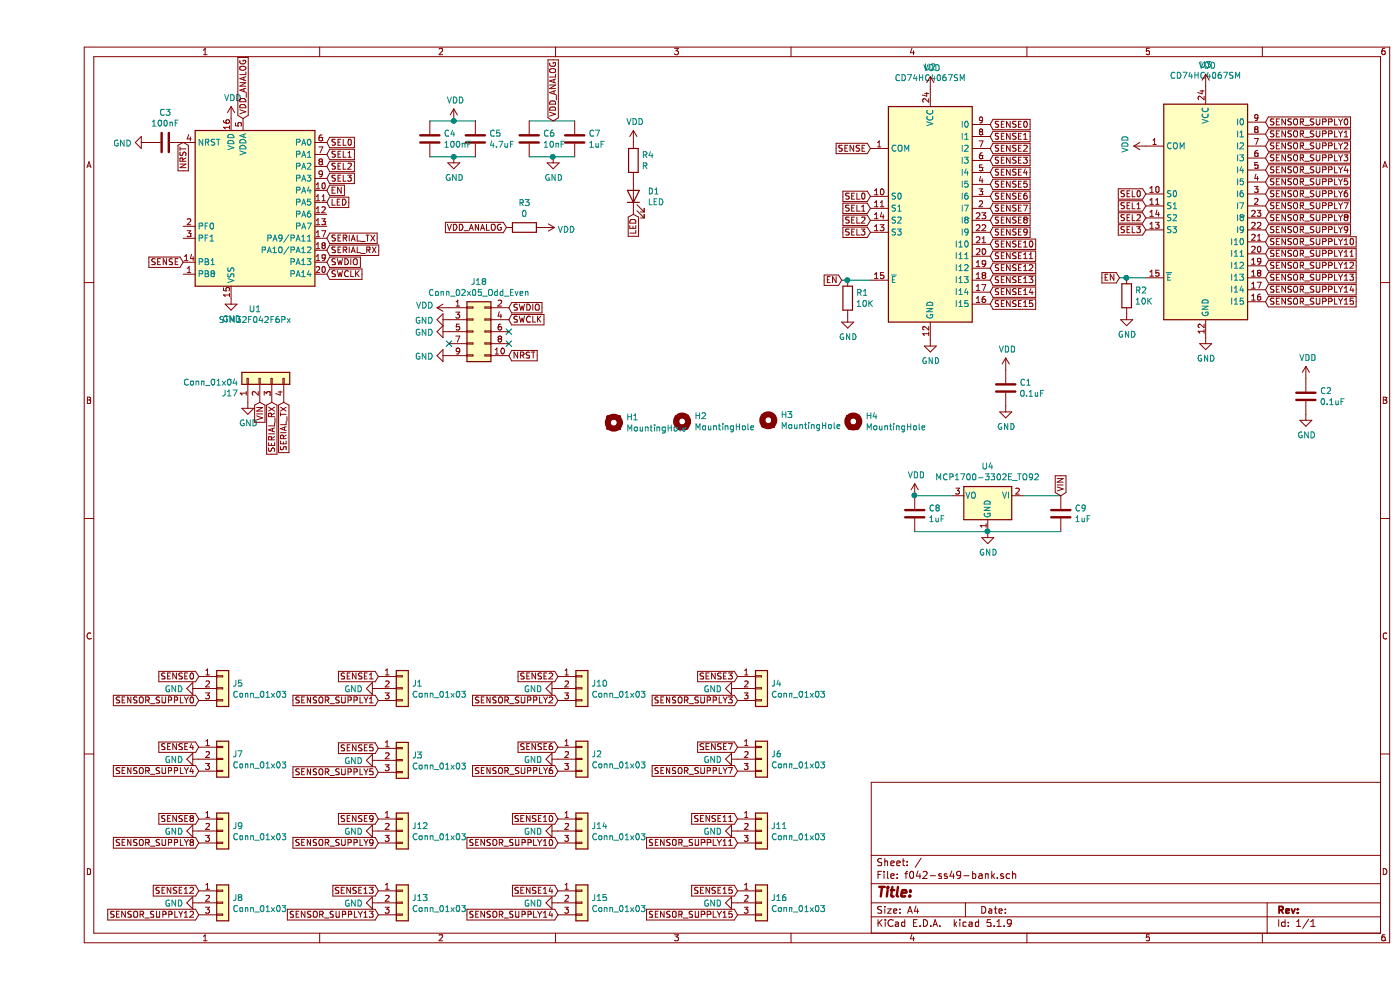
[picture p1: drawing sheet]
EESchema Schematic File Version 4
EELAYER 30 0
EELAYER END
$Descr A4 11693 8268
encoding utf-8
Sheet 1 1
Title ""
Date ""
Rev ""
Comp ""
Comment1 ""
Comment2 ""
Comment3 ""
Comment4 ""
$EndDescr
$Comp
L MCU_ST_STM32F0:STM32F042F6Px U1
U 1 1
P 1820 1690
F 0 "U1" H 1820 801 50  0000 C CNN
F 1 "STM32F042F6Px" H 1820 710 50  0000 C CNN
F 2 "Package_SO:TSSOP-20_4.4x6.5mm_P0.65mm" H 1320 990 50  0001 R CNN
F 3 "http://www.st.com/st-web-ui/static/active/en/resource/technical/document/datasheet/DM00105814.pdf" H 1820 1690 50  0001 C CNN
	1    1820 1690
	1    0    0    -1  
$EndComp
$Comp
L 74xx:CD74HC4067SM U2
U 1 1
P 7460 1740
F 0 "U2" H 7460 2921 50  0000 C CNN
F 1 "CD74HC4067SM" H 7460 2830 50  0000 C CNN
F 2 "Package_SO:SSOP-24_5.3x8.2mm_P0.65mm" H 8510 740 50  0001 C CIN
F 3 "http://www.ti.com/lit/ds/symlink/cd74hc4067.pdf" H 7110 2590 50  0001 C CNN
	1    7460 1740
	1    0    0    -1  
$EndComp
$Comp
L 74xx:CD74HC4067SM U3
U 1 1
P 9760 1720
F 0 "U3" H 9760 2901 50  0000 C CNN
F 1 "CD74HC4067SM" H 9760 2810 50  0000 C CNN
F 2 "Package_SO:SSOP-24_5.3x8.2mm_P0.65mm" H 10810 720 50  0001 C CIN
F 3 "http://www.ti.com/lit/ds/symlink/cd74hc4067.pdf" H 9410 2570 50  0001 C CNN
	1    9760 1720
	1    0    0    -1  
$EndComp
$Comp
L Connector_Generic:Conn_01x03 J4
U 1 1
P 6050 5750
F 0 "J4" H 6130 5792 50  0000 L CNN
F 1 "Conn_01x03" H 6130 5701 50  0000 L CNN
F 2 "Connector_PinHeader_1.27mm:PinHeader_1x03_P1.27mm_Vertical" H 6050 5750 50  0001 C CNN
F 3 "~" H 6050 5750 50  0001 C CNN
	1    6050 5750
	1    0    0    -1  
$EndComp
$Comp
L Connector_Generic:Conn_01x03 J8
U 1 1
P 1550 7540
F 0 "J8" H 1630 7582 50  0000 L CNN
F 1 "Conn_01x03" H 1630 7491 50  0000 L CNN
F 2 "Connector_PinHeader_1.27mm:PinHeader_1x03_P1.27mm_Vertical" H 1550 7540 50  0001 C CNN
F 3 "~" H 1550 7540 50  0001 C CNN
	1    1550 7540
	1    0    0    -1  
$EndComp
$Comp
L Connector_Generic:Conn_01x03 J12
U 1 1
P 3050 6940
F 0 "J12" H 3130 6982 50  0000 L CNN
F 1 "Conn_01x03" H 3130 6891 50  0000 L CNN
F 2 "Connector_PinHeader_1.27mm:PinHeader_1x03_P1.27mm_Vertical" H 3050 6940 50  0001 C CNN
F 3 "~" H 3050 6940 50  0001 C CNN
	1    3050 6940
	1    0    0    -1  
$EndComp
$Comp
L Connector_Generic:Conn_01x03 J16
U 1 1
P 6050 7540
F 0 "J16" H 6130 7582 50  0000 L CNN
F 1 "Conn_01x03" H 6130 7491 50  0000 L CNN
F 2 "Connector_PinHeader_1.27mm:PinHeader_1x03_P1.27mm_Vertical" H 6050 7540 50  0001 C CNN
F 3 "~" H 6050 7540 50  0001 C CNN
	1    6050 7540
	1    0    0    -1  
$EndComp
$Comp
L Connector_Generic:Conn_01x03 J10
U 1 1
P 4550 5750
F 0 "J10" H 4630 5792 50  0000 L CNN
F 1 "Conn_01x03" H 4630 5701 50  0000 L CNN
F 2 "Connector_PinHeader_1.27mm:PinHeader_1x03_P1.27mm_Vertical" H 4550 5750 50  0001 C CNN
F 3 "~" H 4550 5750 50  0001 C CNN
	1    4550 5750
	1    0    0    -1  
$EndComp
$Comp
L Connector_Generic:Conn_01x03 J14
U 1 1
P 4550 6940
F 0 "J14" H 4630 6982 50  0000 L CNN
F 1 "Conn_01x03" H 4630 6891 50  0000 L CNN
F 2 "Connector_PinHeader_1.27mm:PinHeader_1x03_P1.27mm_Vertical" H 4550 6940 50  0001 C CNN
F 3 "~" H 4550 6940 50  0001 C CNN
	1    4550 6940
	1    0    0    -1  
$EndComp
$Comp
L Connector_Generic:Conn_01x03 J11
U 1 1
P 6050 6940
F 0 "J11" H 6130 6982 50  0000 L CNN
F 1 "Conn_01x03" H 6130 6891 50  0000 L CNN
F 2 "Connector_PinHeader_1.27mm:PinHeader_1x03_P1.27mm_Vertical" H 6050 6940 50  0001 C CNN
F 3 "~" H 6050 6940 50  0001 C CNN
	1    6050 6940
	1    0    0    -1  
$EndComp
$Comp
L Connector_Generic:Conn_01x03 J15
U 1 1
P 4550 7540
F 0 "J15" H 4630 7582 50  0000 L CNN
F 1 "Conn_01x03" H 4630 7491 50  0000 L CNN
F 2 "Connector_PinHeader_1.27mm:PinHeader_1x03_P1.27mm_Vertical" H 4550 7540 50  0001 C CNN
F 3 "~" H 4550 7540 50  0001 C CNN
	1    4550 7540
	1    0    0    -1  
$EndComp
$Comp
L Connector_Generic:Conn_01x03 J1
U 1 1
P 3050 5750
F 0 "J1" H 3130 5792 50  0000 L CNN
F 1 "Conn_01x03" H 3130 5701 50  0000 L CNN
F 2 "Connector_PinHeader_1.27mm:PinHeader_1x03_P1.27mm_Vertical" H 3050 5750 50  0001 C CNN
F 3 "~" H 3050 5750 50  0001 C CNN
	1    3050 5750
	1    0    0    -1  
$EndComp
$Comp
L Connector_Generic:Conn_01x03 J5
U 1 1
P 1550 5750
F 0 "J5" H 1630 5792 50  0000 L CNN
F 1 "Conn_01x03" H 1630 5701 50  0000 L CNN
F 2 "Connector_PinHeader_1.27mm:PinHeader_1x03_P1.27mm_Vertical" H 1550 5750 50  0001 C CNN
F 3 "~" H 1550 5750 50  0001 C CNN
	1    1550 5750
	1    0    0    -1  
$EndComp
$Comp
L Connector_Generic:Conn_01x03 J9
U 1 1
P 1550 6940
F 0 "J9" H 1630 6982 50  0000 L CNN
F 1 "Conn_01x03" H 1630 6891 50  0000 L CNN
F 2 "Connector_PinHeader_1.27mm:PinHeader_1x03_P1.27mm_Vertical" H 1550 6940 50  0001 C CNN
F 3 "~" H 1550 6940 50  0001 C CNN
	1    1550 6940
	1    0    0    -1  
$EndComp
$Comp
L Connector_Generic:Conn_01x03 J13
U 1 1
P 3050 7540
F 0 "J13" H 3130 7582 50  0000 L CNN
F 1 "Conn_01x03" H 3130 7491 50  0000 L CNN
F 2 "Connector_PinHeader_1.27mm:PinHeader_1x03_P1.27mm_Vertical" H 3050 7540 50  0001 C CNN
F 3 "~" H 3050 7540 50  0001 C CNN
	1    3050 7540
	1    0    0    -1  
$EndComp
Text GLabel 2420 1190 2    50   Input ~ 0
SEL0
Text GLabel 2420 1290 2    50   Input ~ 0
SEL1
Text GLabel 2420 1390 2    50   Input ~ 0
SEL2
Text GLabel 2420 1490 2    50   Input ~ 0
SEL3
Text GLabel 2420 1590 2    50   Input ~ 0
EN
Text GLabel 2420 1690 2    50   Input ~ 0
LED
Text GLabel 1220 2190 0    50   Input ~ 0
SENSE
Text GLabel 6960 1240 0    50   Input ~ 0
SENSE
Text GLabel 6960 1640 0    50   Input ~ 0
SEL0
Text GLabel 6960 1740 0    50   Input ~ 0
SEL1
Text GLabel 6960 1840 0    50   Input ~ 0
SEL2
Text GLabel 6960 1940 0    50   Input ~ 0
SEL3
Text GLabel 6720 2340 0    50   Input ~ 0
EN
Text GLabel 9260 1620 0    50   Input ~ 0
SEL0
Text GLabel 9260 1720 0    50   Input ~ 0
SEL1
Text GLabel 9260 1820 0    50   Input ~ 0
SEL2
Text GLabel 9260 1920 0    50   Input ~ 0
SEL3
Text GLabel 9040 2320 0    50   Input ~ 0
EN
$Comp
L power:GND #PWR0101
U 1 1
P 7460 2840
F 0 "#PWR0101" H 7460 2590 50  0001 C CNN
F 1 "GND" H 7465 2667 50  0000 C CNN
F 2 "" H 7460 2840 50  0001 C CNN
F 3 "" H 7460 2840 50  0001 C CNN
	1    7460 2840
	1    0    0    -1  
$EndComp
$Comp
L power:GND #PWR0102
U 1 1
P 9760 2820
F 0 "#PWR0102" H 9760 2570 50  0001 C CNN
F 1 "GND" H 9765 2647 50  0000 C CNN
F 2 "" H 9760 2820 50  0001 C CNN
F 3 "" H 9760 2820 50  0001 C CNN
	1    9760 2820
	1    0    0    -1  
$EndComp
$Comp
L power:GND #PWR0103
U 1 1
P 1620 2490
F 0 "#PWR0103" H 1620 2240 50  0001 C CNN
F 1 "GND" H 1625 2317 50  0000 C CNN
F 2 "" H 1620 2490 50  0001 C CNN
F 3 "" H 1620 2490 50  0001 C CNN
	1    1620 2490
	1    0    0    -1  
$EndComp
$Comp
L power:GND #PWR0104
U 1 1
P 5850 5750
F 0 "#PWR0104" H 5850 5500 50  0001 C CNN
F 1 "GND" V 5855 5622 50  0000 R CNN
F 2 "" H 5850 5750 50  0001 C CNN
F 3 "" H 5850 5750 50  0001 C CNN
	1    5850 5750
	0    1    1    0   
$EndComp
Text GLabel 5850 5650 0    50   Input ~ 0
SENSE3
$Comp
L Device:C C1
U 1 1
P 8090 3240
F 0 "C1" H 8205 3286 50  0000 L CNN
F 1 "0.1uF" H 8205 3195 50  0000 L CNN
F 2 "Capacitor_SMD:C_0603_1608Metric_Pad1.08x0.95mm_HandSolder" H 8128 3090 50  0001 C CNN
F 3 "~" H 8090 3240 50  0001 C CNN
	1    8090 3240
	1    0    0    -1  
$EndComp
$Comp
L Device:C C2
U 1 1
P 10600 3310
F 0 "C2" H 10715 3356 50  0000 L CNN
F 1 "0.1uF" H 10715 3265 50  0000 L CNN
F 2 "Capacitor_SMD:C_0603_1608Metric_Pad1.08x0.95mm_HandSolder" H 10638 3160 50  0001 C CNN
F 3 "~" H 10600 3310 50  0001 C CNN
	1    10600 3310
	1    0    0    -1  
$EndComp
Wire Wire Line
	6960 2340 6770 2340
$Comp
L Device:R R1
U 1 1
P 6770 2490
F 0 "R1" H 6840 2536 50  0000 L CNN
F 1 "10K" H 6840 2445 50  0000 L CNN
F 2 "Resistor_SMD:R_0805_2012Metric_Pad1.20x1.40mm_HandSolder" V 6700 2490 50  0001 C CNN
F 3 "~" H 6770 2490 50  0001 C CNN
	1    6770 2490
	1    0    0    -1  
$EndComp
Connection ~ 6770 2340
Wire Wire Line
	6770 2340 6720 2340
$Comp
L power:GND #PWR0106
U 1 1
P 6770 2640
F 0 "#PWR0106" H 6770 2390 50  0001 C CNN
F 1 "GND" H 6775 2467 50  0000 C CNN
F 2 "" H 6770 2640 50  0001 C CNN
F 3 "" H 6770 2640 50  0001 C CNN
	1    6770 2640
	1    0    0    -1  
$EndComp
Wire Wire Line
	9260 2320 9100 2320
$Comp
L Device:R R2
U 1 1
P 9100 2470
F 0 "R2" H 9170 2516 50  0000 L CNN
F 1 "10K" H 9170 2425 50  0000 L CNN
F 2 "Resistor_SMD:R_0805_2012Metric_Pad1.20x1.40mm_HandSolder" V 9030 2470 50  0001 C CNN
F 3 "~" H 9100 2470 50  0001 C CNN
	1    9100 2470
	1    0    0    -1  
$EndComp
Connection ~ 9100 2320
Wire Wire Line
	9100 2320 9040 2320
$Comp
L power:GND #PWR0107
U 1 1
P 9100 2620
F 0 "#PWR0107" H 9100 2370 50  0001 C CNN
F 1 "GND" H 9105 2447 50  0000 C CNN
F 2 "" H 9100 2620 50  0001 C CNN
F 3 "" H 9100 2620 50  0001 C CNN
	1    9100 2620
	1    0    0    -1  
$EndComp
$Comp
L power:VDD #PWR0108
U 1 1
P 9760 720
F 0 "#PWR0108" H 9760 570 50  0001 C CNN
F 1 "VDD" H 9775 893 50  0000 C CNN
F 2 "" H 9760 720 50  0001 C CNN
F 3 "" H 9760 720 50  0001 C CNN
	1    9760 720 
	1    0    0    -1  
$EndComp
$Comp
L power:VDD #PWR0109
U 1 1
P 7460 740
F 0 "#PWR0109" H 7460 590 50  0001 C CNN
F 1 "VDD" H 7475 913 50  0000 C CNN
F 2 "" H 7460 740 50  0001 C CNN
F 3 "" H 7460 740 50  0001 C CNN
	1    7460 740 
	1    0    0    -1  
$EndComp
$Comp
L power:VDD #PWR0110
U 1 1
P 8090 3090
F 0 "#PWR0110" H 8090 2940 50  0001 C CNN
F 1 "VDD" H 8105 3263 50  0000 C CNN
F 2 "" H 8090 3090 50  0001 C CNN
F 3 "" H 8090 3090 50  0001 C CNN
	1    8090 3090
	1    0    0    -1  
$EndComp
$Comp
L power:GND #PWR0111
U 1 1
P 8090 3390
F 0 "#PWR0111" H 8090 3140 50  0001 C CNN
F 1 "GND" H 8095 3217 50  0000 C CNN
F 2 "" H 8090 3390 50  0001 C CNN
F 3 "" H 8090 3390 50  0001 C CNN
	1    8090 3390
	1    0    0    -1  
$EndComp
$Comp
L power:GND #PWR0112
U 1 1
P 10600 3460
F 0 "#PWR0112" H 10600 3210 50  0001 C CNN
F 1 "GND" H 10605 3287 50  0000 C CNN
F 2 "" H 10600 3460 50  0001 C CNN
F 3 "" H 10600 3460 50  0001 C CNN
	1    10600 3460
	1    0    0    -1  
$EndComp
$Comp
L power:VDD #PWR0114
U 1 1
P 1620 990
F 0 "#PWR0114" H 1620 840 50  0001 C CNN
F 1 "VDD" H 1635 1163 50  0000 C CNN
F 2 "" H 1620 990 50  0001 C CNN
F 3 "" H 1620 990 50  0001 C CNN
	1    1620 990 
	1    0    0    -1  
$EndComp
$Comp
L power:GND #PWR0115
U 1 1
P 1350 7540
F 0 "#PWR0115" H 1350 7290 50  0001 C CNN
F 1 "GND" V 1355 7412 50  0000 R CNN
F 2 "" H 1350 7540 50  0001 C CNN
F 3 "" H 1350 7540 50  0001 C CNN
	1    1350 7540
	0    1    1    0   
$EndComp
Text GLabel 1350 7440 0    50   Input ~ 0
SENSE12
$Comp
L power:GND #PWR0117
U 1 1
P 2850 6940
F 0 "#PWR0117" H 2850 6690 50  0001 C CNN
F 1 "GND" V 2855 6812 50  0000 R CNN
F 2 "" H 2850 6940 50  0001 C CNN
F 3 "" H 2850 6940 50  0001 C CNN
	1    2850 6940
	0    1    1    0   
$EndComp
$Comp
L power:GND #PWR0123
U 1 1
P 2850 5750
F 0 "#PWR0123" H 2850 5500 50  0001 C CNN
F 1 "GND" V 2855 5622 50  0000 R CNN
F 2 "" H 2850 5750 50  0001 C CNN
F 3 "" H 2850 5750 50  0001 C CNN
	1    2850 5750
	0    1    1    0   
$EndComp
Text GLabel 2850 5650 0    50   Input ~ 0
SENSE1
$Comp
L power:GND #PWR0129
U 1 1
P 1350 5750
F 0 "#PWR0129" H 1350 5500 50  0001 C CNN
F 1 "GND" V 1355 5622 50  0000 R CNN
F 2 "" H 1350 5750 50  0001 C CNN
F 3 "" H 1350 5750 50  0001 C CNN
	1    1350 5750
	0    1    1    0   
$EndComp
Text GLabel 1350 5650 0    50   Input ~ 0
SENSE0
$Comp
L power:GND #PWR0131
U 1 1
P 5850 7540
F 0 "#PWR0131" H 5850 7290 50  0001 C CNN
F 1 "GND" V 5855 7412 50  0000 R CNN
F 2 "" H 5850 7540 50  0001 C CNN
F 3 "" H 5850 7540 50  0001 C CNN
	1    5850 7540
	0    1    1    0   
$EndComp
Text GLabel 5850 7440 0    50   Input ~ 0
SENSE15
$Comp
L power:GND #PWR0133
U 1 1
P 4350 6940
F 0 "#PWR0133" H 4350 6690 50  0001 C CNN
F 1 "GND" V 4355 6812 50  0000 R CNN
F 2 "" H 4350 6940 50  0001 C CNN
F 3 "" H 4350 6940 50  0001 C CNN
	1    4350 6940
	0    1    1    0   
$EndComp
$Comp
L power:GND #PWR0135
U 1 1
P 4350 7540
F 0 "#PWR0135" H 4350 7290 50  0001 C CNN
F 1 "GND" V 4355 7412 50  0000 R CNN
F 2 "" H 4350 7540 50  0001 C CNN
F 3 "" H 4350 7540 50  0001 C CNN
	1    4350 7540
	0    1    1    0   
$EndComp
Text GLabel 4350 7440 0    50   Input ~ 0
SENSE14
$Comp
L power:GND #PWR0137
U 1 1
P 2850 7540
F 0 "#PWR0137" H 2850 7290 50  0001 C CNN
F 1 "GND" V 2855 7412 50  0000 R CNN
F 2 "" H 2850 7540 50  0001 C CNN
F 3 "" H 2850 7540 50  0001 C CNN
	1    2850 7540
	0    1    1    0   
$EndComp
Text GLabel 2850 7440 0    50   Input ~ 0
SENSE13
$Comp
L power:GND #PWR0139
U 1 1
P 4350 5750
F 0 "#PWR0139" H 4350 5500 50  0001 C CNN
F 1 "GND" V 4355 5622 50  0000 R CNN
F 2 "" H 4350 5750 50  0001 C CNN
F 3 "" H 4350 5750 50  0001 C CNN
	1    4350 5750
	0    1    1    0   
$EndComp
Text GLabel 4350 5650 0    50   Input ~ 0
SENSE2
$Comp
L power:GND #PWR0141
U 1 1
P 5850 6940
F 0 "#PWR0141" H 5850 6690 50  0001 C CNN
F 1 "GND" V 5855 6812 50  0000 R CNN
F 2 "" H 5850 6940 50  0001 C CNN
F 3 "" H 5850 6940 50  0001 C CNN
	1    5850 6940
	0    1    1    0   
$EndComp
Text GLabel 5850 6840 0    50   Input ~ 0
SENSE11
$Comp
L power:GND #PWR0143
U 1 1
P 1350 6940
F 0 "#PWR0143" H 1350 6690 50  0001 C CNN
F 1 "GND" V 1355 6812 50  0000 R CNN
F 2 "" H 1350 6940 50  0001 C CNN
F 3 "" H 1350 6940 50  0001 C CNN
	1    1350 6940
	0    1    1    0   
$EndComp
Text GLabel 1350 6840 0    50   Input ~ 0
SENSE8
Text GLabel 5850 5850 0    50   Input ~ 0
SENSOR_SUPPLY3
Text GLabel 1350 7640 0    50   Input ~ 0
SENSOR_SUPPLY12
Text GLabel 2850 7040 0    50   Input ~ 0
SENSOR_SUPPLY9
Text GLabel 5850 7640 0    50   Input ~ 0
SENSOR_SUPPLY15
Text GLabel 4350 5850 0    50   Input ~ 0
SENSOR_SUPPLY2
Text GLabel 2850 6450 0    50   Input ~ 0
SENSOR_SUPPLY5
Text GLabel 2850 5850 0    50   Input ~ 0
SENSOR_SUPPLY1
Text GLabel 1350 6440 0    50   Input ~ 0
SENSOR_SUPPLY4
Text GLabel 1350 5850 0    50   Input ~ 0
SENSOR_SUPPLY0
Text GLabel 5850 7040 0    50   Input ~ 0
SENSOR_SUPPLY11
Text GLabel 1350 7040 0    50   Input ~ 0
SENSOR_SUPPLY8
Text GLabel 4350 7640 0    50   Input ~ 0
SENSOR_SUPPLY14
Text GLabel 2850 7640 0    50   Input ~ 0
SENSOR_SUPPLY13
Text GLabel 7960 1340 2    50   Input ~ 0
SENSE3
Text GLabel 7960 1240 2    50   Input ~ 0
SENSE2
Text GLabel 7960 1140 2    50   Input ~ 0
SENSE1
Text GLabel 7960 1040 2    50   Input ~ 0
SENSE0
Text GLabel 7960 1740 2    50   Input ~ 0
SENSE7
Text GLabel 7960 1640 2    50   Input ~ 0
SENSE6
Text GLabel 7960 1540 2    50   Input ~ 0
SENSE5
Text GLabel 7960 1440 2    50   Input ~ 0
SENSE4
Text GLabel 7960 2140 2    50   Input ~ 0
SENSE11
Text GLabel 7960 2040 2    50   Input ~ 0
SENSE10
Text GLabel 7960 1840 2    50   Input ~ 0
SENSE8
Text GLabel 7960 2540 2    50   Input ~ 0
SENSE15
Text GLabel 7960 2440 2    50   Input ~ 0
SENSE14
Text GLabel 7960 2340 2    50   Input ~ 0
SENSE13
Text GLabel 7960 2240 2    50   Input ~ 0
SENSE12
Text GLabel 7960 1940 2    50   Input ~ 0
SENSE9
Text GLabel 4350 7040 0    50   Input ~ 0
SENSOR_SUPPLY10
Text GLabel 10260 1120 2    50   Input ~ 0
SENSOR_SUPPLY1
Text GLabel 10260 1020 2    50   Input ~ 0
SENSOR_SUPPLY0
Text GLabel 10260 1220 2    50   Input ~ 0
SENSOR_SUPPLY2
Text GLabel 10260 1320 2    50   Input ~ 0
SENSOR_SUPPLY3
Text GLabel 10260 1520 2    50   Input ~ 0
SENSOR_SUPPLY5
Text GLabel 10260 1420 2    50   Input ~ 0
SENSOR_SUPPLY4
Text GLabel 10260 1620 2    50   Input ~ 0
SENSOR_SUPPLY6
Text GLabel 10260 1720 2    50   Input ~ 0
SENSOR_SUPPLY7
Text GLabel 10260 1920 2    50   Input ~ 0
SENSOR_SUPPLY9
Text GLabel 10260 1820 2    50   Input ~ 0
SENSOR_SUPPLY8
Text GLabel 10260 2020 2    50   Input ~ 0
SENSOR_SUPPLY10
Text GLabel 10260 2120 2    50   Input ~ 0
SENSOR_SUPPLY11
Text GLabel 10260 2320 2    50   Input ~ 0
SENSOR_SUPPLY13
Text GLabel 10260 2220 2    50   Input ~ 0
SENSOR_SUPPLY12
Text GLabel 10260 2420 2    50   Input ~ 0
SENSOR_SUPPLY14
Text GLabel 10260 2520 2    50   Input ~ 0
SENSOR_SUPPLY15
$Comp
L power:VDD #PWR0105
U 1 1
P 10600 3160
F 0 "#PWR0105" H 10600 3010 50  0001 C CNN
F 1 "VDD" H 10615 3333 50  0000 C CNN
F 2 "" H 10600 3160 50  0001 C CNN
F 3 "" H 10600 3160 50  0001 C CNN
	1    10600 3160
	1    0    0    -1  
$EndComp
Text GLabel 2420 1990 2    50   Input ~ 0
SERIAL_TX
Text GLabel 2420 2090 2    50   Input ~ 0
SERIAL_RX
Text GLabel 2850 6840 0    50   Input ~ 0
SENSE9
Text GLabel 4350 6840 0    50   Input ~ 0
SENSE10
Text GLabel 4350 6440 0    50   Input ~ 0
SENSOR_SUPPLY6
Text GLabel 5850 6440 0    50   Input ~ 0
SENSOR_SUPPLY7
Text GLabel 1350 6240 0    50   Input ~ 0
SENSE4
$Comp
L power:GND #PWR0127
U 1 1
P 1350 6340
F 0 "#PWR0127" H 1350 6090 50  0001 C CNN
F 1 "GND" V 1355 6212 50  0000 R CNN
F 2 "" H 1350 6340 50  0001 C CNN
F 3 "" H 1350 6340 50  0001 C CNN
	1    1350 6340
	0    1    1    0   
$EndComp
Text GLabel 5850 6240 0    50   Input ~ 0
SENSE7
$Comp
L power:GND #PWR0125
U 1 1
P 5850 6340
F 0 "#PWR0125" H 5850 6090 50  0001 C CNN
F 1 "GND" V 5855 6212 50  0000 R CNN
F 2 "" H 5850 6340 50  0001 C CNN
F 3 "" H 5850 6340 50  0001 C CNN
	1    5850 6340
	0    1    1    0   
$EndComp
Text GLabel 2850 6250 0    50   Input ~ 0
SENSE5
$Comp
L power:GND #PWR0121
U 1 1
P 2850 6350
F 0 "#PWR0121" H 2850 6100 50  0001 C CNN
F 1 "GND" V 2855 6222 50  0000 R CNN
F 2 "" H 2850 6350 50  0001 C CNN
F 3 "" H 2850 6350 50  0001 C CNN
	1    2850 6350
	0    1    1    0   
$EndComp
Text GLabel 4350 6240 0    50   Input ~ 0
SENSE6
$Comp
L power:GND #PWR0119
U 1 1
P 4350 6340
F 0 "#PWR0119" H 4350 6090 50  0001 C CNN
F 1 "GND" V 4355 6212 50  0000 R CNN
F 2 "" H 4350 6340 50  0001 C CNN
F 3 "" H 4350 6340 50  0001 C CNN
	1    4350 6340
	0    1    1    0   
$EndComp
$Comp
L Connector_Generic:Conn_01x03 J7
U 1 1
P 1550 6340
F 0 "J7" H 1630 6382 50  0000 L CNN
F 1 "Conn_01x03" H 1630 6291 50  0000 L CNN
F 2 "Connector_PinHeader_1.27mm:PinHeader_1x03_P1.27mm_Vertical" H 1550 6340 50  0001 C CNN
F 3 "~" H 1550 6340 50  0001 C CNN
	1    1550 6340
	1    0    0    -1  
$EndComp
$Comp
L Connector_Generic:Conn_01x03 J3
U 1 1
P 3050 6350
F 0 "J3" H 3130 6392 50  0000 L CNN
F 1 "Conn_01x03" H 3130 6301 50  0000 L CNN
F 2 "Connector_PinHeader_1.27mm:PinHeader_1x03_P1.27mm_Vertical" H 3050 6350 50  0001 C CNN
F 3 "~" H 3050 6350 50  0001 C CNN
	1    3050 6350
	1    0    0    -1  
$EndComp
$Comp
L Connector_Generic:Conn_01x03 J6
U 1 1
P 6050 6340
F 0 "J6" H 6130 6382 50  0000 L CNN
F 1 "Conn_01x03" H 6130 6291 50  0000 L CNN
F 2 "Connector_PinHeader_1.27mm:PinHeader_1x03_P1.27mm_Vertical" H 6050 6340 50  0001 C CNN
F 3 "~" H 6050 6340 50  0001 C CNN
	1    6050 6340
	1    0    0    -1  
$EndComp
$Comp
L Connector_Generic:Conn_01x03 J2
U 1 1
P 4550 6340
F 0 "J2" H 4630 6382 50  0000 L CNN
F 1 "Conn_01x03" H 4630 6291 50  0000 L CNN
F 2 "Connector_PinHeader_1.27mm:PinHeader_1x03_P1.27mm_Vertical" H 4550 6340 50  0001 C CNN
F 3 "~" H 4550 6340 50  0001 C CNN
	1    4550 6340
	1    0    0    -1  
$EndComp
Text GLabel 1720 990  1    50   Input ~ 0
VDD_ANALOG
$Comp
L Device:C C3
U 1 1
P 1070 1190
F 0 "C3" V 818 1190 50  0000 C CNN
F 1 "100nF" V 909 1190 50  0000 C CNN
F 2 "Capacitor_SMD:C_0603_1608Metric_Pad1.08x0.95mm_HandSolder" H 1108 1040 50  0001 C CNN
F 3 "~" H 1070 1190 50  0001 C CNN
	1    1070 1190
	0    1    1    0   
$EndComp
$Comp
L power:GND #PWR01
U 1 1
P 920 1190
F 0 "#PWR01" H 920 940 50  0001 C CNN
F 1 "GND" V 925 1062 50  0000 R CNN
F 2 "" H 920 1190 50  0001 C CNN
F 3 "" H 920 1190 50  0001 C CNN
	1    920  1190
	0    1    1    0   
$EndComp
$Comp
L Device:C C4
U 1 1
P 3280 1160
F 0 "C4" H 3395 1206 50  0000 L CNN
F 1 "100nF" H 3395 1115 50  0000 L CNN
F 2 "Capacitor_SMD:C_0603_1608Metric_Pad1.08x0.95mm_HandSolder" H 3318 1010 50  0001 C CNN
F 3 "~" H 3280 1160 50  0001 C CNN
	1    3280 1160
	1    0    0    -1  
$EndComp
$Comp
L Device:C C5
U 1 1
P 3660 1160
F 0 "C5" H 3775 1206 50  0000 L CNN
F 1 "4.7uF" H 3775 1115 50  0000 L CNN
F 2 "Capacitor_SMD:C_0603_1608Metric_Pad1.08x0.95mm_HandSolder" H 3698 1010 50  0001 C CNN
F 3 "~" H 3660 1160 50  0001 C CNN
	1    3660 1160
	1    0    0    -1  
$EndComp
Wire Wire Line
	3280 1010 3480 1010
Wire Wire Line
	3660 1310 3480 1310
$Comp
L power:GND #PWR08
U 1 1
P 3480 1310
F 0 "#PWR08" H 3480 1060 50  0001 C CNN
F 1 "GND" H 3485 1137 50  0000 C CNN
F 2 "" H 3480 1310 50  0001 C CNN
F 3 "" H 3480 1310 50  0001 C CNN
	1    3480 1310
	1    0    0    -1  
$EndComp
Connection ~ 3480 1310
Wire Wire Line
	3480 1310 3280 1310
$Comp
L power:VDD #PWR07
U 1 1
P 3480 1010
F 0 "#PWR07" H 3480 860 50  0001 C CNN
F 1 "VDD" H 3495 1183 50  0000 C CNN
F 2 "" H 3480 1010 50  0001 C CNN
F 3 "" H 3480 1010 50  0001 C CNN
	1    3480 1010
	1    0    0    -1  
$EndComp
Connection ~ 3480 1010
Wire Wire Line
	3480 1010 3660 1010
$Comp
L Device:C C6
U 1 1
P 4110 1160
F 0 "C6" H 4225 1206 50  0000 L CNN
F 1 "10nF" H 4225 1115 50  0000 L CNN
F 2 "Capacitor_SMD:C_0603_1608Metric_Pad1.08x0.95mm_HandSolder" H 4148 1010 50  0001 C CNN
F 3 "~" H 4110 1160 50  0001 C CNN
	1    4110 1160
	1    0    0    -1  
$EndComp
$Comp
L Device:C C7
U 1 1
P 4490 1160
F 0 "C7" H 4605 1206 50  0000 L CNN
F 1 "1uF" H 4605 1115 50  0000 L CNN
F 2 "Capacitor_SMD:C_0603_1608Metric_Pad1.08x0.95mm_HandSolder" H 4528 1010 50  0001 C CNN
F 3 "~" H 4490 1160 50  0001 C CNN
	1    4490 1160
	1    0    0    -1  
$EndComp
Wire Wire Line
	4490 1310 4310 1310
$Comp
L power:GND #PWR010
U 1 1
P 4310 1310
F 0 "#PWR010" H 4310 1060 50  0001 C CNN
F 1 "GND" H 4315 1137 50  0000 C CNN
F 2 "" H 4310 1310 50  0001 C CNN
F 3 "" H 4310 1310 50  0001 C CNN
	1    4310 1310
	1    0    0    -1  
$EndComp
Connection ~ 4310 1310
Wire Wire Line
	4310 1310 4110 1310
Wire Wire Line
	4110 1010 4490 1010
Text GLabel 4310 1010 1    50   Input ~ 0
VDD_ANALOG
$Comp
L Device:R R3
U 1 1
P 4070 1900
F 0 "R3" V 3863 1900 50  0000 C CNN
F 1 "0" V 3954 1900 50  0000 C CNN
F 2 "Resistor_SMD:R_0805_2012Metric_Pad1.20x1.40mm_HandSolder" V 4000 1900 50  0001 C CNN
F 3 "~" H 4070 1900 50  0001 C CNN
	1    4070 1900
	0    1    1    0   
$EndComp
$Comp
L power:VDD #PWR09
U 1 1
P 4220 1900
F 0 "#PWR09" H 4220 1750 50  0001 C CNN
F 1 "VDD" V 4235 2028 50  0000 L CNN
F 2 "" H 4220 1900 50  0001 C CNN
F 3 "" H 4220 1900 50  0001 C CNN
	1    4220 1900
	0    1    1    0   
$EndComp
Text GLabel 3920 1900 0    50   Input ~ 0
VDD_ANALOG
$Comp
L Device:R R4
U 1 1
P 4980 1340
F 0 "R4" H 5050 1386 50  0000 L CNN
F 1 "R" H 5050 1295 50  0000 L CNN
F 2 "Resistor_SMD:R_0805_2012Metric_Pad1.20x1.40mm_HandSolder" V 4910 1340 50  0001 C CNN
F 3 "~" H 4980 1340 50  0001 C CNN
	1    4980 1340
	1    0    0    -1  
$EndComp
$Comp
L power:VDD #PWR011
U 1 1
P 4980 1190
F 0 "#PWR011" H 4980 1040 50  0001 C CNN
F 1 "VDD" H 4995 1363 50  0000 C CNN
F 2 "" H 4980 1190 50  0001 C CNN
F 3 "" H 4980 1190 50  0001 C CNN
	1    4980 1190
	1    0    0    -1  
$EndComp
$Comp
L Device:LED D1
U 1 1
P 4980 1640
F 0 "D1" V 5019 1522 50  0000 R CNN
F 1 "LED" V 4928 1522 50  0000 R CNN
F 2 "LED_SMD:LED_0805_2012Metric" H 4980 1640 50  0001 C CNN
F 3 "~" H 4980 1640 50  0001 C CNN
	1    4980 1640
	0    -1   -1   0   
$EndComp
Text GLabel 4980 1790 3    50   Input ~ 0
LED
$Comp
L Connector_Generic:Conn_02x05_Odd_Even J18
U 1 1
P 3640 2770
F 0 "J18" H 3690 3187 50  0000 C CNN
F 1 "Conn_02x05_Odd_Even" H 3690 3096 50  0000 C CNN
F 2 "Connector_PinHeader_1.27mm:PinHeader_2x05_P1.27mm_Vertical" H 3640 2770 50  0001 C CNN
F 3 "~" H 3640 2770 50  0001 C CNN
	1    3640 2770
	1    0    0    -1  
$EndComp
$Comp
L power:VDD #PWR03
U 1 1
P 3440 2570
F 0 "#PWR03" H 3440 2420 50  0001 C CNN
F 1 "VDD" V 3455 2697 50  0000 L CNN
F 2 "" H 3440 2570 50  0001 C CNN
F 3 "" H 3440 2570 50  0001 C CNN
	1    3440 2570
	0    -1   -1   0   
$EndComp
Text GLabel 2420 2190 2    50   Input ~ 0
SWDIO
Text GLabel 2420 2290 2    50   Input ~ 0
SWCLK
Text GLabel 3940 2570 2    50   Input ~ 0
SWDIO
Text GLabel 3940 2670 2    50   Input ~ 0
SWCLK
NoConn ~ 3940 2770
NoConn ~ 3940 2870
NoConn ~ 3440 2870
$Comp
L power:GND #PWR04
U 1 1
P 3440 2670
F 0 "#PWR04" H 3440 2420 50  0001 C CNN
F 1 "GND" V 3445 2542 50  0000 R CNN
F 2 "" H 3440 2670 50  0001 C CNN
F 3 "" H 3440 2670 50  0001 C CNN
	1    3440 2670
	0    1    1    0   
$EndComp
$Comp
L power:GND #PWR05
U 1 1
P 3440 2770
F 0 "#PWR05" H 3440 2520 50  0001 C CNN
F 1 "GND" V 3445 2642 50  0000 R CNN
F 2 "" H 3440 2770 50  0001 C CNN
F 3 "" H 3440 2770 50  0001 C CNN
	1    3440 2770
	0    1    1    0   
$EndComp
$Comp
L power:GND #PWR06
U 1 1
P 3440 2970
F 0 "#PWR06" H 3440 2720 50  0001 C CNN
F 1 "GND" V 3445 2842 50  0000 R CNN
F 2 "" H 3440 2970 50  0001 C CNN
F 3 "" H 3440 2970 50  0001 C CNN
	1    3440 2970
	0    1    1    0   
$EndComp
Text GLabel 3940 2970 2    50   Input ~ 0
NRST
$Comp
L Connector_Generic:Conn_01x04 J17
U 1 1
P 1860 3160
F 0 "J17" V 1732 3340 50  0000 L CNN
F 1 "Conn_01x04" V 1823 3340 50  0000 L CNN
F 2 "Connector_PinHeader_2.54mm:PinHeader_1x04_P2.54mm_Vertical" H 1860 3160 50  0001 C CNN
F 3 "~" H 1860 3160 50  0001 C CNN
	1    1860 3160
	0    -1   -1   0   
$EndComp
Text GLabel 2060 3360 3    50   Input ~ 0
SERIAL_TX
Text GLabel 1960 3360 3    50   Input ~ 0
SERIAL_RX
Text GLabel 1860 3360 3    50   Input ~ 0
VIN
$Comp
L power:GND #PWR02
U 1 1
P 1760 3360
F 0 "#PWR02" H 1760 3110 50  0001 C CNN
F 1 "GND" H 1765 3187 50  0000 C CNN
F 2 "" H 1760 3360 50  0001 C CNN
F 3 "" H 1760 3360 50  0001 C CNN
	1    1760 3360
	1    0    0    -1  
$EndComp
Text GLabel 1220 1190 3    50   Input ~ 0
NRST
$Comp
L Mechanical:MountingHole H1
U 1 1
P 4820 3530
F 0 "H1" H 4920 3576 50  0000 L CNN
F 1 "MountingHole" H 4920 3485 50  0000 L CNN
F 2 "MountingHole:MountingHole_2.1mm" H 4820 3530 50  0001 C CNN
F 3 "~" H 4820 3530 50  0001 C CNN
	1    4820 3530
	1    0    0    -1  
$EndComp
$Comp
L Mechanical:MountingHole H2
U 1 1
P 5390 3520
F 0 "H2" H 5490 3566 50  0000 L CNN
F 1 "MountingHole" H 5490 3475 50  0000 L CNN
F 2 "MountingHole:MountingHole_2.1mm" H 5390 3520 50  0001 C CNN
F 3 "~" H 5390 3520 50  0001 C CNN
	1    5390 3520
	1    0    0    -1  
$EndComp
$Comp
L Mechanical:MountingHole H3
U 1 1
P 6110 3510
F 0 "H3" H 6210 3556 50  0000 L CNN
F 1 "MountingHole" H 6210 3465 50  0000 L CNN
F 2 "MountingHole:MountingHole_2.1mm" H 6110 3510 50  0001 C CNN
F 3 "~" H 6110 3510 50  0001 C CNN
	1    6110 3510
	1    0    0    -1  
$EndComp
$Comp
L Mechanical:MountingHole H4
U 1 1
P 6820 3520
F 0 "H4" H 6920 3566 50  0000 L CNN
F 1 "MountingHole" H 6920 3475 50  0000 L CNN
F 2 "MountingHole:MountingHole_2.1mm" H 6820 3520 50  0001 C CNN
F 3 "~" H 6820 3520 50  0001 C CNN
	1    6820 3520
	1    0    0    -1  
$EndComp
$Comp
L Regulator_Linear:MCP1700-3302E_TO92 U4
U 1 1
P 7940 4140
F 0 "U4" H 7940 3898 50  0000 C CNN
F 1 "MCP1700-3302E_TO92" H 7940 3989 50  0000 C CNN
F 2 "Package_TO_SOT_THT:TO-92_Inline" H 7940 3940 50  0001 C CIN
F 3 "http://ww1.microchip.com/downloads/en/DeviceDoc/20001826D.pdf" H 7940 4140 50  0001 C CNN
	1    7940 4140
	-1   0    0    1   
$EndComp
$Comp
L power:GND #PWR0113
U 1 1
P 7940 4440
F 0 "#PWR0113" H 7940 4190 50  0001 C CNN
F 1 "GND" H 7945 4267 50  0000 C CNN
F 2 "" H 7940 4440 50  0001 C CNN
F 3 "" H 7940 4440 50  0001 C CNN
	1    7940 4440
	1    0    0    -1  
$EndComp
$Comp
L power:VDD #PWR0116
U 1 1
P 7330 4140
F 0 "#PWR0116" H 7330 3990 50  0001 C CNN
F 1 "VDD" H 7345 4313 50  0000 C CNN
F 2 "" H 7330 4140 50  0001 C CNN
F 3 "" H 7330 4140 50  0001 C CNN
	1    7330 4140
	1    0    0    -1  
$EndComp
Wire Wire Line
	7640 4140 7330 4140
$Comp
L Device:C C8
U 1 1
P 7330 4290
F 0 "C8" H 7445 4336 50  0000 L CNN
F 1 "1uF" H 7445 4245 50  0000 L CNN
F 2 "Capacitor_SMD:C_0603_1608Metric_Pad1.08x0.95mm_HandSolder" H 7368 4140 50  0001 C CNN
F 3 "~" H 7330 4290 50  0001 C CNN
	1    7330 4290
	1    0    0    -1  
$EndComp
Connection ~ 7330 4140
Wire Wire Line
	7330 4440 7940 4440
Connection ~ 7940 4440
$Comp
L Device:C C9
U 1 1
P 8550 4290
F 0 "C9" H 8665 4336 50  0000 L CNN
F 1 "1uF" H 8665 4245 50  0000 L CNN
F 2 "Capacitor_SMD:C_0603_1608Metric_Pad1.08x0.95mm_HandSolder" H 8588 4140 50  0001 C CNN
F 3 "~" H 8550 4290 50  0001 C CNN
	1    8550 4290
	1    0    0    -1  
$EndComp
Wire Wire Line
	8550 4140 8240 4140
Wire Wire Line
	7940 4440 8550 4440
Text GLabel 8550 4140 1    50   Input ~ 0
VIN
$Comp
L power:VDD #PWR0118
U 1 1
P 9260 1220
F 0 "#PWR0118" H 9260 1070 50  0001 C CNN
F 1 "VDD" H 9275 1393 50  0000 C CNN
F 2 "" H 9260 1220 50  0001 C CNN
F 3 "" H 9260 1220 50  0001 C CNN
	1    9260 1220
	0    -1   -1   0   
$EndComp
$EndSCHEMATC
